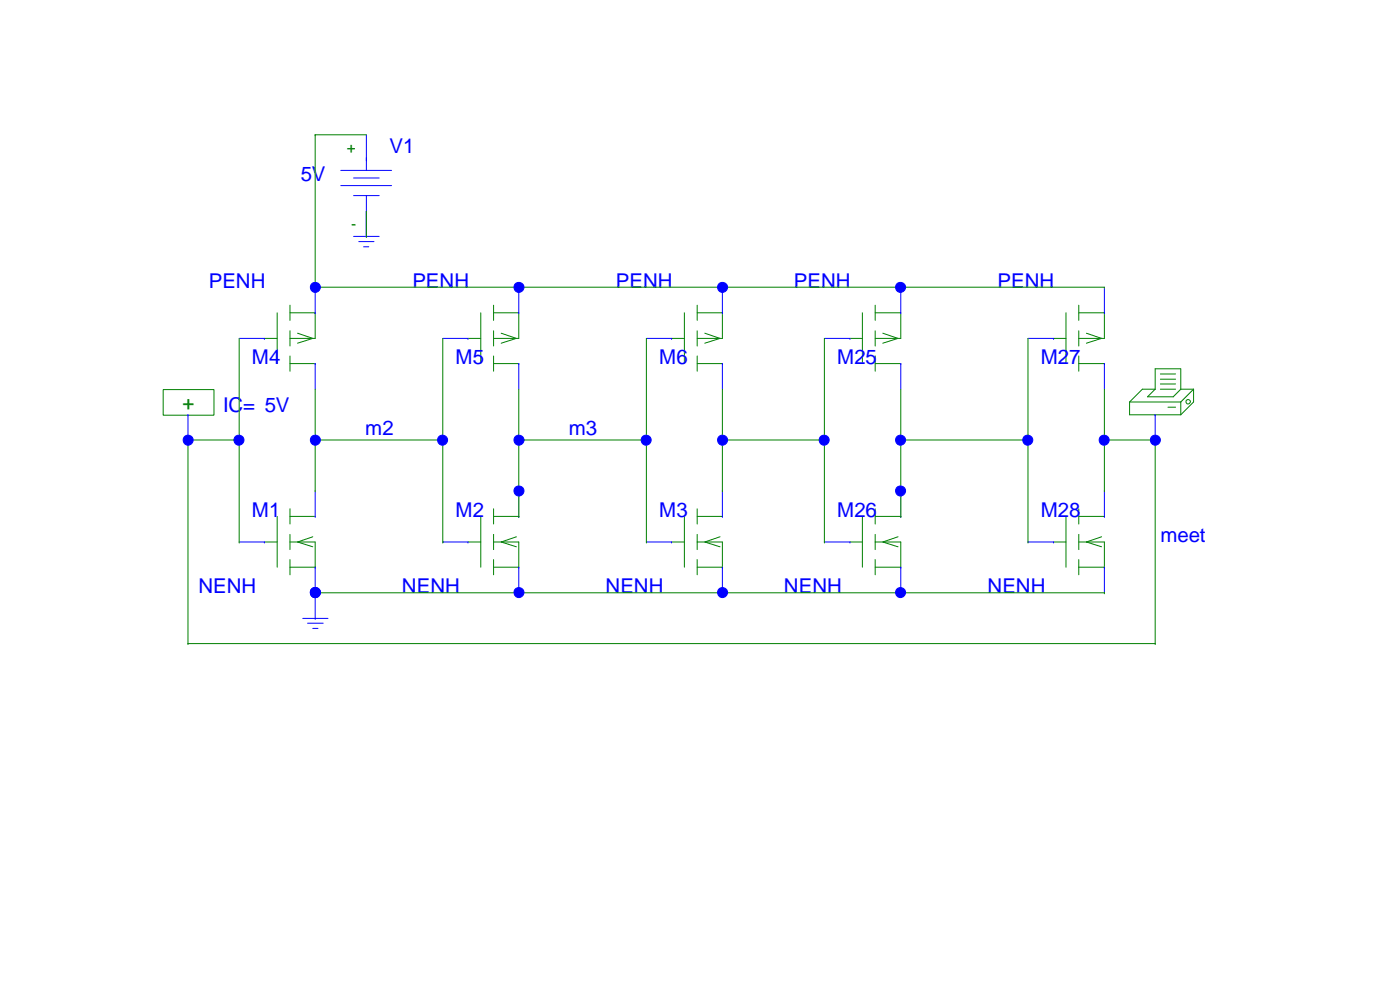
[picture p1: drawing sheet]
<svg xmlns="http://www.w3.org/2000/svg" width="148mm" height="105mm" viewBox="0 0 148 105" stroke-linecap="round" stroke-linejoin="round" font-family="sans-serif">
<g fill="none" stroke="#008000" stroke-width=".11">
<path d="M33.4 14.3h.1M33.4 14.3v16.1M33.4 14.3h5.4M25.3 35.8v21.6M28 35.8h1.3M29.3 33.1v5.4M30.7 33.1h2.7v2.7h-2.7M30.7 38.5h2.7M30.7 32.3v1.6M30.7 35v1.6M30.7 37.7v1.6M31.5 35.3l1.6 .5-1.6 .5"/>
<path d="M33.4 30.4h.1M33.4 30.4h83.5M38.8 25h.1M38.8 22.4v2.6M46.9 35.8v21.6M49.5 35.8h1.4M50.9 33.1v5.4M52.2 33.1h2.7v2.7h-2.7M52.2 38.5h2.7M52.2 32.3v1.6M52.2 35v1.6M52.2 37.7v1.6"/>
<path d="M53 35.3l1.7 .5-1.7 .5M54.9 30.4h.1M68.4 35.8v21.6M71.1 35.8h1.3M72.4 33.1v5.4M73.8 33.1h2.7v2.7h-2.7M73.8 38.5h2.7M73.8 32.3v1.6M73.8 35v1.6M73.8 37.7v1.6M74.6 35.3l1.6 .5-1.6 .5M76.5 30.4h.1"/>
<path d="M87.2 35.8v21.6M90 35.8h1.3M91.3 33.1v5.4M92.6 33.1h2.7v2.7h-2.7M92.6 38.5h2.7M92.6 32.3v1.6M92.6 35v1.6M92.6 37.7v1.6M93.4 35.3l1.6 .5-1.6 .5M95.3 30.4h.1M108.8 35.8v21.6M111.5 35.8h1.3"/>
<path d="M112.8 33.1v5.4M114.2 33.1h2.7v2.7h-2.7M114.2 38.5h2.7M114.2 32.3v1.6M114.2 35v1.6M114.2 37.7v1.6M115 35.3l1.6 .5-1.6 .5M116.9 30.4h.1M122.8 39.6h1.6M17.3 41.2h5.3v2.7h-5.3zM19.9 46.6h.1M19.9 46.6h5.4"/>
<path d="M19.9 46.6v21.5M25.3 46.6h.1M25.3 57.4h.1M28 57.4h1.3M29.3 54.7v5.3M30.7 57.4h2.7v2.6h-2.7M30.7 54.7h2.7M30.7 53.8v1.7M30.7 56.6v1.6M30.7 59.2v1.6M33.1 56.8l-1.6 .6 1.6 .5M33.4 51.9h.1"/>
<path d="M33.4 46.6h.1M33.4 41.2v10.7M33.4 46.6h13.5M46.9 46.6h.1M46.9 57.4h.1M49.5 57.4h1.4M50.9 54.7v5.3M52.2 57.4h2.7v2.6h-2.7M52.2 53.8v1.7M52.2 56.6v1.6M52.2 59.2v1.6M52.2 54.7h2.7"/>
<path d="M54.7 56.8l-1.7 .6 1.7 .5M54.9 51.9h.1M54.9 46.6h.1M54.9 54.7h.1M54.9 41.2v13.5M54.9 46.6h13.5M68.4 46.6h.1M68.4 57.4h.1M71.1 57.4h1.3M72.4 54.7v5.3M73.8 57.4h2.7v2.6h-2.7M73.8 54.7h2.7"/>
<path d="M73.8 53.8v1.7M73.8 56.6v1.6M73.8 59.2v1.6M76.2 56.8l-1.6 .6 1.6 .5M76.5 46.6h.1M76.5 51.9h.1M76.5 41.2v10.7M76.5 46.6h10.7M87.2 46.6h.1M87.2 57.4h.1M90 57.4h1.3M91.3 54.7v5.3"/>
<path d="M92.6 57.4h2.7v2.6h-2.7M92.6 54.7h2.7M92.6 53.8v1.7M92.6 56.6v1.6M92.6 59.2v1.6M95 56.8l-1.6 .6 1.6 .5M95.3 46.6h.1M95.3 51.9h.1M95.3 54.7h.1M95.3 41.2v13.5M95.3 46.6h13.5M108.8 46.6h.1"/>
<path d="M108.8 57.4h.1M111.5 57.4h1.3M112.8 54.7v5.3M114.2 57.4h2.7v2.6h-2.7M114.2 54.7h2.7M114.2 53.8v1.7M114.2 56.6v1.6M114.2 59.2v1.6M116.6 56.8l-1.6 .6 1.6 .5M116.9 46.6h.1M116.9 51.9h.1M116.9 41.2v10.7"/>
<path d="M116.9 46.6h5.4M119.5 42.5h5.5M119.5 42.5v1.4h5.5M122.3 46.6h.1M122.3 41.2h-1.4l-1.4 1.3M122.3 41.2l-.8 .8h2.7l.8-.8M122.3 41.2v-2.2h2.7v2.2M122.3 46.6v21.5M122.8 41.2h1.6M122.8 40.1h1.6M122.8 40.6h1.6M123.6 43.1h.8"/>
<path d="M125 41.2h1.3M125 42.5v1.4M125.6 42.3h.3l.1 .2-.1 .2-.2 .1-.1-.1zM126.3 41.2v1.3l-1.3 1.4M126.3 41.2l-1.3 1.3M19.9 68.1h.1M19.9 68.1h102.4M33.4 62.7h83.5M54.9 62.7h.1M76.5 62.7h.1M95.3 62.7h.1M116.9 62.7h.1"/>
<path d="M122.3 68.1h.1"/>
</g>
<g fill="none" stroke="#00f" stroke-width=".11">
<path d="M36.1 19.6h5.3M36.1 18h5.3M37.4 18.8h2.7M38.8 16.9h.1M38.8 14.3v3.7M25.3 35.8h2.7M28 35.8h.1M33.4 33.1h.1M33.4 38.5h.1M33.4 30.4v2.7M33.4 38.5v2.7M37.4 20.7h2.7"/>
<path d="M37.4 25h2.7M38 25.6h1.6M38.5 26.1h.5M38.8 22.4h.1M38.8 25h.1M38.8 20.7v4.3M46.9 35.8h2.6M49.5 35.8h.1M54.9 33.1h.1M54.9 38.5h.1M54.9 30.4v2.7M54.9 38.5v2.7"/>
<path d="M68.4 35.8h2.7M71.1 35.8h.1M76.5 33.1h.1M76.5 38.5h.1M76.5 30.4v2.7M76.5 38.5v2.7M87.2 35.8h2.8M90 35.8h.1M95.3 33.1h.1M95.3 38.5h.1M95.3 30.4v2.7M95.3 38.5v2.7"/>
<path d="M108.8 35.8h2.7M111.5 35.8h.1M116.9 33.1h.1M116.9 38.5h.1M116.9 30.4v2.7M116.9 38.5v2.7M19.9 43.9h.1M19.9 43.9v2.7M25.3 57.4h2.7M28 57.4h.1M33.4 54.7h.1M33.4 51.9v2.8"/>
<path d="M46.9 57.4h2.6M49.5 57.4h.1M54.9 54.7h.1M54.9 51.9v2.8M68.4 57.4h2.7M71.1 57.4h.1M76.5 54.7h.1M76.5 51.9v2.8M87.2 57.4h2.8M90 57.4h.1M95.3 54.7h.1M95.3 51.9v2.8"/>
<path d="M108.8 57.4h2.7M111.5 57.4h.1M116.9 54.7h.1M116.9 51.9v2.8M122.3 43.9h.1M122.3 43.9v2.7M32 65.4h2.7M32.6 66h1.6M33.1 66.5h.6M33.4 60h.1M33.4 65.4h.1M33.4 60v5.4"/>
<path d="M54.9 60h.1M54.9 60v2.7M76.5 60h.1M76.5 60v2.7M95.3 60h.1M95.3 60v2.7M116.9 60h.1M116.9 60v2.7"/>
</g>
<circle cx="33.4" cy="62.7" r=".54" fill="#00f"/>
<circle cx="33.4" cy="62.7" r=".54" fill="none" stroke="#00f" stroke-width=".11"/>
<circle cx="76.5" cy="62.7" r=".54" fill="#00f"/>
<circle cx="76.5" cy="62.7" r=".54" fill="none" stroke="#00f" stroke-width=".11"/>
<circle cx="54.9" cy="62.7" r=".54" fill="#00f"/>
<circle cx="54.9" cy="62.7" r=".54" fill="none" stroke="#00f" stroke-width=".11"/>
<circle cx="33.4" cy="62.7" r=".54" fill="#00f"/>
<circle cx="33.4" cy="62.7" r=".54" fill="none" stroke="#00f" stroke-width=".11"/>
<circle cx="33.4" cy="62.7" r=".54" fill="#00f"/>
<circle cx="33.4" cy="62.7" r=".54" fill="none" stroke="#00f" stroke-width=".11"/>
<circle cx="54.9" cy="52" r=".54" fill="#00f"/>
<circle cx="54.9" cy="52" r=".54" fill="none" stroke="#00f" stroke-width=".11"/>
<circle cx="68.4" cy="46.6" r=".54" fill="#00f"/>
<circle cx="68.4" cy="46.6" r=".54" fill="none" stroke="#00f" stroke-width=".11"/>
<circle cx="54.9" cy="46.6" r=".54" fill="#00f"/>
<circle cx="54.9" cy="46.6" r=".54" fill="none" stroke="#00f" stroke-width=".11"/>
<circle cx="46.8" cy="46.6" r=".54" fill="#00f"/>
<circle cx="46.8" cy="46.6" r=".54" fill="none" stroke="#00f" stroke-width=".11"/>
<circle cx="33.4" cy="46.6" r=".54" fill="#00f"/>
<circle cx="33.4" cy="46.6" r=".54" fill="none" stroke="#00f" stroke-width=".11"/>
<circle cx="25.3" cy="46.6" r=".54" fill="#00f"/>
<circle cx="25.3" cy="46.6" r=".54" fill="none" stroke="#00f" stroke-width=".11"/>
<circle cx="108.8" cy="46.6" r=".54" fill="#00f"/>
<circle cx="108.8" cy="46.6" r=".54" fill="none" stroke="#00f" stroke-width=".11"/>
<circle cx="95.3" cy="46.6" r=".54" fill="#00f"/>
<circle cx="95.3" cy="46.6" r=".54" fill="none" stroke="#00f" stroke-width=".11"/>
<circle cx="95.3" cy="52" r=".54" fill="#00f"/>
<circle cx="95.3" cy="52" r=".54" fill="none" stroke="#00f" stroke-width=".11"/>
<circle cx="76.5" cy="46.6" r=".54" fill="#00f"/>
<circle cx="76.5" cy="46.6" r=".54" fill="none" stroke="#00f" stroke-width=".11"/>
<circle cx="87.2" cy="46.6" r=".54" fill="#00f"/>
<circle cx="87.2" cy="46.6" r=".54" fill="none" stroke="#00f" stroke-width=".11"/>
<circle cx="116.9" cy="46.6" r=".54" fill="#00f"/>
<circle cx="116.9" cy="46.6" r=".54" fill="none" stroke="#00f" stroke-width=".11"/>
<circle cx="122.3" cy="46.6" r=".54" fill="#00f"/>
<circle cx="122.3" cy="46.6" r=".54" fill="none" stroke="#00f" stroke-width=".11"/>
<circle cx="19.9" cy="46.6" r=".54" fill="#00f"/>
<circle cx="19.9" cy="46.6" r=".54" fill="none" stroke="#00f" stroke-width=".11"/>
<circle cx="95.3" cy="62.7" r=".54" fill="#00f"/>
<circle cx="95.3" cy="62.7" r=".54" fill="none" stroke="#00f" stroke-width=".11"/>
<circle cx="76.5" cy="30.4" r=".54" fill="#00f"/>
<circle cx="76.5" cy="30.4" r=".54" fill="none" stroke="#00f" stroke-width=".11"/>
<circle cx="54.9" cy="30.4" r=".54" fill="#00f"/>
<circle cx="54.9" cy="30.4" r=".54" fill="none" stroke="#00f" stroke-width=".11"/>
<circle cx="95.3" cy="30.4" r=".54" fill="#00f"/>
<circle cx="95.3" cy="30.4" r=".54" fill="none" stroke="#00f" stroke-width=".11"/>
<circle cx="33.4" cy="30.4" r=".54" fill="#00f"/>
<circle cx="33.4" cy="30.4" r=".54" fill="none" stroke="#00f" stroke-width=".11"/>
<g font-size="2.2" fill="#00f">
<text x="41.2" y="16.2">V1</text>
<text x="31.8" y="19.1">5V</text>
<text x="22.1" y="30.4">PENH</text>
<text x="43.6" y="30.4">PENH</text>
<text x="65.2" y="30.4">PENH</text>
<text x="84" y="30.4">PENH</text>
<text x="105.6" y="30.4">PENH</text>
<text x="26.7" y="38.5">M4</text>
<text x="48.2" y="38.5">M5</text>
<text x="69.8" y="38.5">M6</text>
<text x="88.6" y="38.5">M25</text>
<text x="110.1" y="38.5">M27</text>
<text x="23.6" y="43.6">IC= 5V</text>
<text x="38.6" y="46.1">m2</text>
<text x="60.2" y="46.1">m3</text>
<text x="26.7" y="54.7">M1</text>
<text x="48.2" y="54.7">M2</text>
<text x="69.8" y="54.7">M3</text>
<text x="88.6" y="54.7">M26</text>
<text x="110.1" y="54.7">M28</text>
<text x="122.8" y="57.4">meet</text>
<text x="21" y="62.7">NENH</text>
<text x="42.5" y="62.7">NENH</text>
<text x="64.1" y="62.7">NENH</text>
<text x="83" y="62.7">NENH</text>
<text x="104.5" y="62.7">NENH</text>
</g>
<text font-size="2.2" fill="#008000" x="19.3" y="43.3">+</text>
<g font-size="1.6" fill="#008000">
<text x="36.7" y="16.2">+</text>
<text x="37.2" y="24.3">-</text>
</g>
</svg>
